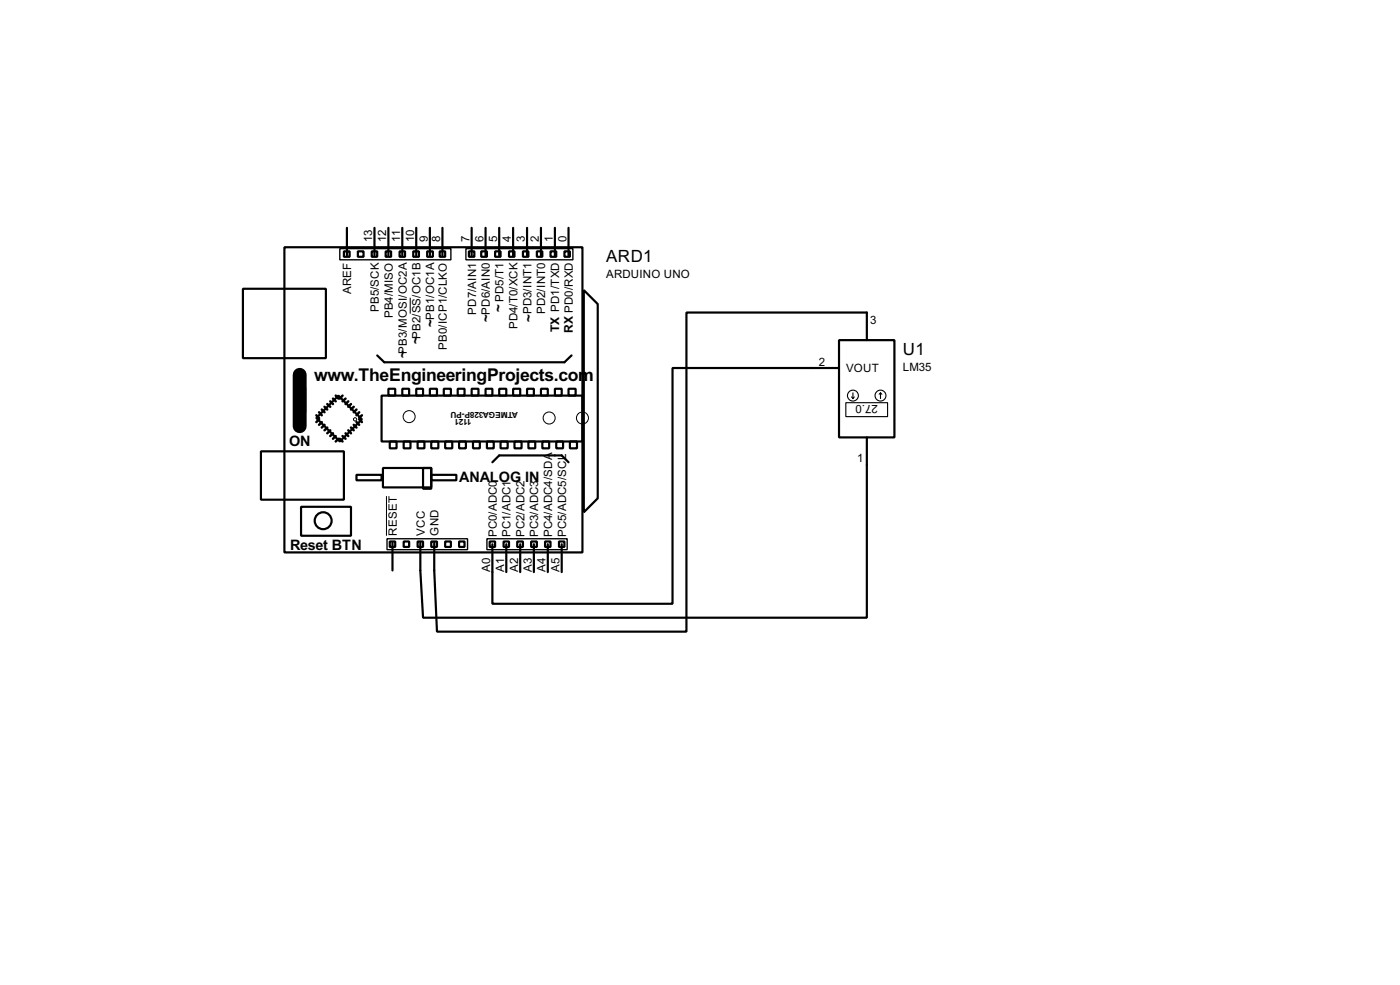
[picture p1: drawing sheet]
<svg xmlns="http://www.w3.org/2000/svg" width="256mm" height="180mm" viewBox="0 0 256 180" stroke-linecap="round" stroke-linejoin="round" font-family="sans-serif">
<g fill="none" stroke="#000" stroke-width=".4">
<path d="M44.5 52.9h15.2v12.7h-15.2zM52.1 45.3h54.6v55.8h-54.6zM63 46h1.1v1h-1.1zM63.6 41.7v5.1M65.6 46h1v1h-1zM68.1 46h1v1h-1zM68.6 41.7v5.1M70.7 46h1v1h-1zM71.2 41.7v5.1M73.2 46h1v1h-1zM73.7 41.7v5.1M75.7 46h1.1v1h-1.1z"/>
<path d="M76.3 41.7v5.1M78.3 46h1v1h-1zM78.8 41.7v5.1M80.6 46h1v1h-1zM81.1 41.7v5.1M85.9 46h1v1h-1zM86.4 41.7v5.1M88.2 46h1v1h-1zM89 41.7v5.1M90.7 46h1v1h-1zM91.5 41.7v5.1M93.3 46h1v1h-1z"/>
<path d="M94 41.7v5.1M95.8 46h1v1h-1zM96.6 41.7v5.1M98.4 46h1v1h-1zM99.1 41.7v5.1M100.9 46h1v1h-1zM101.7 41.7v5.1M103.4 46h1v1h-1zM104.2 41.7v5.1M107 53.1l2.5 2.6v35.5l-2.5 2.6zM53.9 70.9h2v4.6h-2zM62 72.4l4.3 4.4-4 4-4.3-4.3z"/>
<path d="M69.1 65.1l1.3 1.2h33l1.3-1.2M69.9 72.4h36.8v8.4h-36.8zM71.2 71.2h1.2v1.2h-1.2zM73.7 71.2h1.3v1.2h-1.3zM76.3 71.2h1.2v1.2h-1.2zM78.8 71.2h1.3v1.2h-1.3zM81.3 71.2h1.3v1.2h-1.3zM83.9 71.2h1.2v1.2h-1.2zM86.4 71.2h1.3v1.2h-1.3zM89 71.2h1.2v1.2h-1.2zM91.5 71.2h1.3v1.2h-1.3zM94 71.2h1.3v1.2h-1.3z"/>
<path d="M96.6 71.2h1.2v1.2h-1.2zM99.1 71.2h1.3v1.2h-1.3zM101.7 71.2h1.2v1.2h-1.2zM104.2 71.2h1.3v1.2h-1.3zM153.7 62.3h10.2v17.8h-10.2zM153.7 67.4h-30.5v43.1h-33v-10.9M158.8 62.3v-5.1h-33v58.4h-45.7l-.5-11.2v-5M47.8 82.6h15.2v8.9h-15.2zM55.2 92.8h9.1v5.3h-9.1zM65.3 86.9h4.6v1h-4.6zM70.2 85.7h8.8v3.5h-8.8zM71.4 80.8h1.3v1.3h-1.3z"/>
<path d="M71.4 99.1h1v1h-1zM71.9 99.4v5M74 80.8h1.2v1.3h-1.2zM74 99.1h1v1h-1zM76.5 80.8h1.3v1.3h-1.3zM76.5 99.1h1v1h-1zM77.5 85.7h1.5v3.8h-1.5zM79 80.8h1.3v1.3h-1.3zM79 86.9h4.6v1h-4.6zM79 99.1h1.1v1h-1.1zM81.6 80.8h1.3v1.3h-1.3zM81.6 99.1h1v1h-1z"/>
<path d="M84.1 80.8h1.3v1.3h-1.3zM84.1 99.1h1v1h-1zM86.7 80.8h1.2v1.3h-1.2zM89.2 80.8h1.3v1.3h-1.3zM89.7 99.1h1v1h-1zM90.2 84.6l1.3-1.2h11.4l1.3 1.2M91.7 80.8h1.3v1.3h-1.3zM92.3 99.1h1v1h-1zM92.8 99.6v5.1M94.3 80.8h1.3v1.3h-1.3zM94.8 99.1h1v1h-1zM95.3 99.6v5.1"/>
<path d="M96.8 80.8h1.3v1.3h-1.3zM97.3 99.1h1.1v1h-1.1zM97.8 99.6v5.1M99.4 80.8h1.2v1.3h-1.2zM99.9 99.1h1v1h-1zM100.4 99.6v5.1M101.9 80.8h1.3v1.3h-1.3zM102.4 99.1h1v1h-1zM102.9 99.6v5.1M104.4 80.8h1.3v1.3h-1.3zM158.8 80.1v33h-81.3l-.5-8.7v-5"/>
<circle cx="59.2" cy="95.3" r="1.55"/>
</g>
<path d="M54.9 68.6v9.4" fill="none" stroke="#000" stroke-width="2.6"/>
<g fill="none" stroke="#000" stroke-width=".45">
<path d="M58 76l.5 .5M58.5 76.8l-.5 .5M58.5 75.5l.5 .5M59 77.3l-.5 .5M59 75l.5 .5M59.5 77.8l-.5 .5M59.5 74.5l.5 .5M60 78.3l-.5 .5M60 74l.5 .5M60.5 78.8l-.5 .5M60.5 73.5l.5 .5M61 79.3l-.5 .5"/>
<path d="M61 73l.5 .5M61.5 79.8l-.5 .5M61.5 72.4l.5 .6M62.8 72.4l-.5 .6M62.8 79.8l.5 .5M63.3 73l-.5 .5M63.3 79.3l.5 .5M63.8 73.5l-.5 .5M63.8 78.8l.5 .5M64.3 74l-.5 .5M64.3 78.3l.5 .5M64.8 74.5l-.5 .5"/>
<path d="M64.8 77.8l.5 .5M65.3 75l-.5 .5M65.3 77.3l.5 .5M65.8 75.5l-.5 .5M65.8 76.8l.5 .5M66.3 76l-.5 .5M62 80.3l-.5 .5M62.3 80.3l.5 .5"/>
</g>
<g fill="none" stroke="#000" stroke-width=".18">
<path d="M75.2 54.5v2.9M70.8 90.8v7.3"/>
<circle cx="65" cy="76.8" r=".3"/>
<circle cx="74.9" cy="76.3" r="1.1"/>
<circle cx="100.6" cy="76.5" r="1.1"/>
<circle cx="106.7" cy="76.5" r="1.1"/>
</g>
<path d="M62.3 45.5h20.3v2.1h-20.3zM85.4 45.5h19.6v2.1h-19.6zM70.9 98.6h14.8v2h-14.8zM89.2 98.6h14.7v2h-14.7z" fill="none" stroke="#000" stroke-width=".25"/>
<g fill="none" stroke="#000" stroke-width=".2">
<path d="M155 73.7h7.6v2.6h-7.6zM156 72.7l.3 .3M156.3 71.9v1.1M156.5 72.7l-.2 .3M161.3 71.9l.3 .3M161.3 71.9l-.2 .3M161.3 71.9v1.1"/>
<circle cx="156.2" cy="72.4" r="1"/>
<circle cx="161.3" cy="72.4" r="1"/>
</g>
<text font-size="3.6" x="57.6" y="69.8">www.TheEngineeringProjects.com</text>
<g font-size="3.5">
<text x="111.1" y="48">ARD1</text>
<text x="165.4" y="64.9">U1</text>
</g>
<g font-size="3">
<text x="52.9" y="81.5">ON</text>
<text x="84.1" y="88.2">ANALOG IN</text>
<text x="53.1" y="100.6">Reset BTN</text>
</g>
<g font-size="2.7">
<text x="79.7" y="59.9" transform="rotate(-90 79.7 59.9)">~</text>
<text x="89.9" y="58.9" transform="rotate(-90 89.9 58.9)">~</text>
<text x="92.1" y="57.1" transform="rotate(-90 92.1 57.1)">~</text>
<text x="97.7" y="58.9" transform="rotate(-90 97.7 58.9)">~</text>
<text x="74.6" y="65.5" transform="rotate(-90 74.6 65.5)">~</text>
<text x="77" y="63" transform="rotate(-90 77 63)">~</text>
</g>
<g font-size="2.5">
<text x="102.5" y="60.8" transform="rotate(-90 102.5 60.8)">TX PD1/TXD</text>
<text x="105" y="60.9" transform="rotate(-90 105 60.9)">RX PD0/RXD</text>
</g>
<g font-size="2.4">
<text x="68.2" y="44.3" transform="rotate(-90 68.2 44.3)">13</text>
<text x="70.7" y="44.2" transform="rotate(-90 70.7 44.2)">12</text>
<text x="73.3" y="44.3" transform="rotate(-90 73.3 44.3)">11</text>
<text x="75.8" y="44.2" transform="rotate(-90 75.8 44.2)">10</text>
<text x="78.4" y="44.3" transform="rotate(-90 78.4 44.3)">9</text>
<text x="80.7" y="44.3" transform="rotate(-90 80.7 44.3)">8</text>
<text x="86" y="44.3" transform="rotate(-90 86 44.3)">7</text>
<text x="88.5" y="44.2" transform="rotate(-90 88.5 44.2)">6</text>
<text x="91" y="44.3" transform="rotate(-90 91 44.3)">5</text>
<text x="93.6" y="44.3" transform="rotate(-90 93.6 44.3)">4</text>
<text x="96.2" y="44.3" transform="rotate(-90 96.2 44.3)">3</text>
<text x="98.7" y="44.3" transform="rotate(-90 98.7 44.3)">2</text>
<text x="101.2" y="44.3" transform="rotate(-90 101.2 44.3)">1</text>
<text x="103.7" y="44.3" transform="rotate(-90 103.7 44.3)">0</text>
<text x="64.4" y="53.8" transform="rotate(-90 64.4 53.8)">AREF</text>
<text x="111" y="50.8">ARDUINO UNO</text>
<text x="69.4" y="57.1" transform="rotate(-90 69.4 57.1)">PB5/SCK</text>
<text x="72" y="58.3" transform="rotate(-90 72 58.3)">PB4/MISO</text>
<text x="79.6" y="58.5" transform="rotate(-90 79.6 58.5)">PB1/OC1A</text>
<text x="87.2" y="57.6" transform="rotate(-90 87.2 57.6)">PD7/AIN1</text>
<text x="89.8" y="57.6" transform="rotate(-90 89.8 57.6)">PD6/AIN0</text>
<text x="92.3" y="55.3" transform="rotate(-90 92.3 55.3)">PD5/T1</text>
<text x="97.4" y="57.5" transform="rotate(-90 97.4 57.5)">PD3/INT1</text>
<text x="99.9" y="57.5" transform="rotate(-90 99.9 57.5)">PD2/INT0</text>
<text x="159.4" y="59.3">3</text>
<text x="74.5" y="64.7" transform="rotate(-90 74.5 64.7)">PB3/MOSI/OC2A</text>
<text x="77.1" y="62" transform="rotate(-90 77.1 62)">PB2/SS/OC1B</text>
<text x="81.8" y="64" transform="rotate(-90 81.8 64)">PB0/ICP1/CLKO</text>
<text x="94.8" y="60.3" transform="rotate(-90 94.8 60.3)">PD4/T0/XCK</text>
<text x="150" y="67">2</text>
<text x="155" y="68.1">VOUT</text>
<text x="165.4" y="67.9">LM35</text>
<text x="160.8" y="74.1" transform="rotate(-180 160.8 74.1)">27.0</text>
<text x="157" y="84.6">1</text>
<text x="72.7" y="98" transform="rotate(-90 72.7 98)">RESET</text>
<text x="77.8" y="98" transform="rotate(-90 77.8 98)">VCC</text>
<text x="80.3" y="98" transform="rotate(-90 80.3 98)">GND</text>
<text x="91" y="98.3" transform="rotate(-90 91 98.3)">PC0/ADC0</text>
<text x="93.6" y="98.3" transform="rotate(-90 93.6 98.3)">PC1/ADC1</text>
<text x="96.1" y="98.3" transform="rotate(-90 96.1 98.3)">PC2/ADC2</text>
<text x="98.6" y="98.3" transform="rotate(-90 98.6 98.3)">PC3/ADC3</text>
<text x="101.2" y="98.3" transform="rotate(-90 101.2 98.3)">PC4/ADC4/SDA</text>
<text x="103.7" y="98.3" transform="rotate(-90 103.7 98.3)">PC5/ADC5/SCL</text>
<text x="89.8" y="104.7" transform="rotate(-90 89.8 104.7)">A0</text>
<text x="92.4" y="104.7" transform="rotate(-90 92.4 104.7)">A1</text>
<text x="94.9" y="104.7" transform="rotate(-90 94.9 104.7)">A2</text>
<text x="97.4" y="104.7" transform="rotate(-90 97.4 104.7)">A3</text>
<text x="100" y="104.7" transform="rotate(-90 100 104.7)">A4</text>
<text x="102.5" y="104.7" transform="rotate(-90 102.5 104.7)">A5</text>
</g>
<g font-size="1.7">
<text x="86.4" y="76.7" transform="rotate(-180 86.4 76.7)">1121</text>
<text x="94.9" y="75.4" transform="rotate(-180 94.9 75.4)">ATMEGA328P-PU</text>
</g>
</svg>
